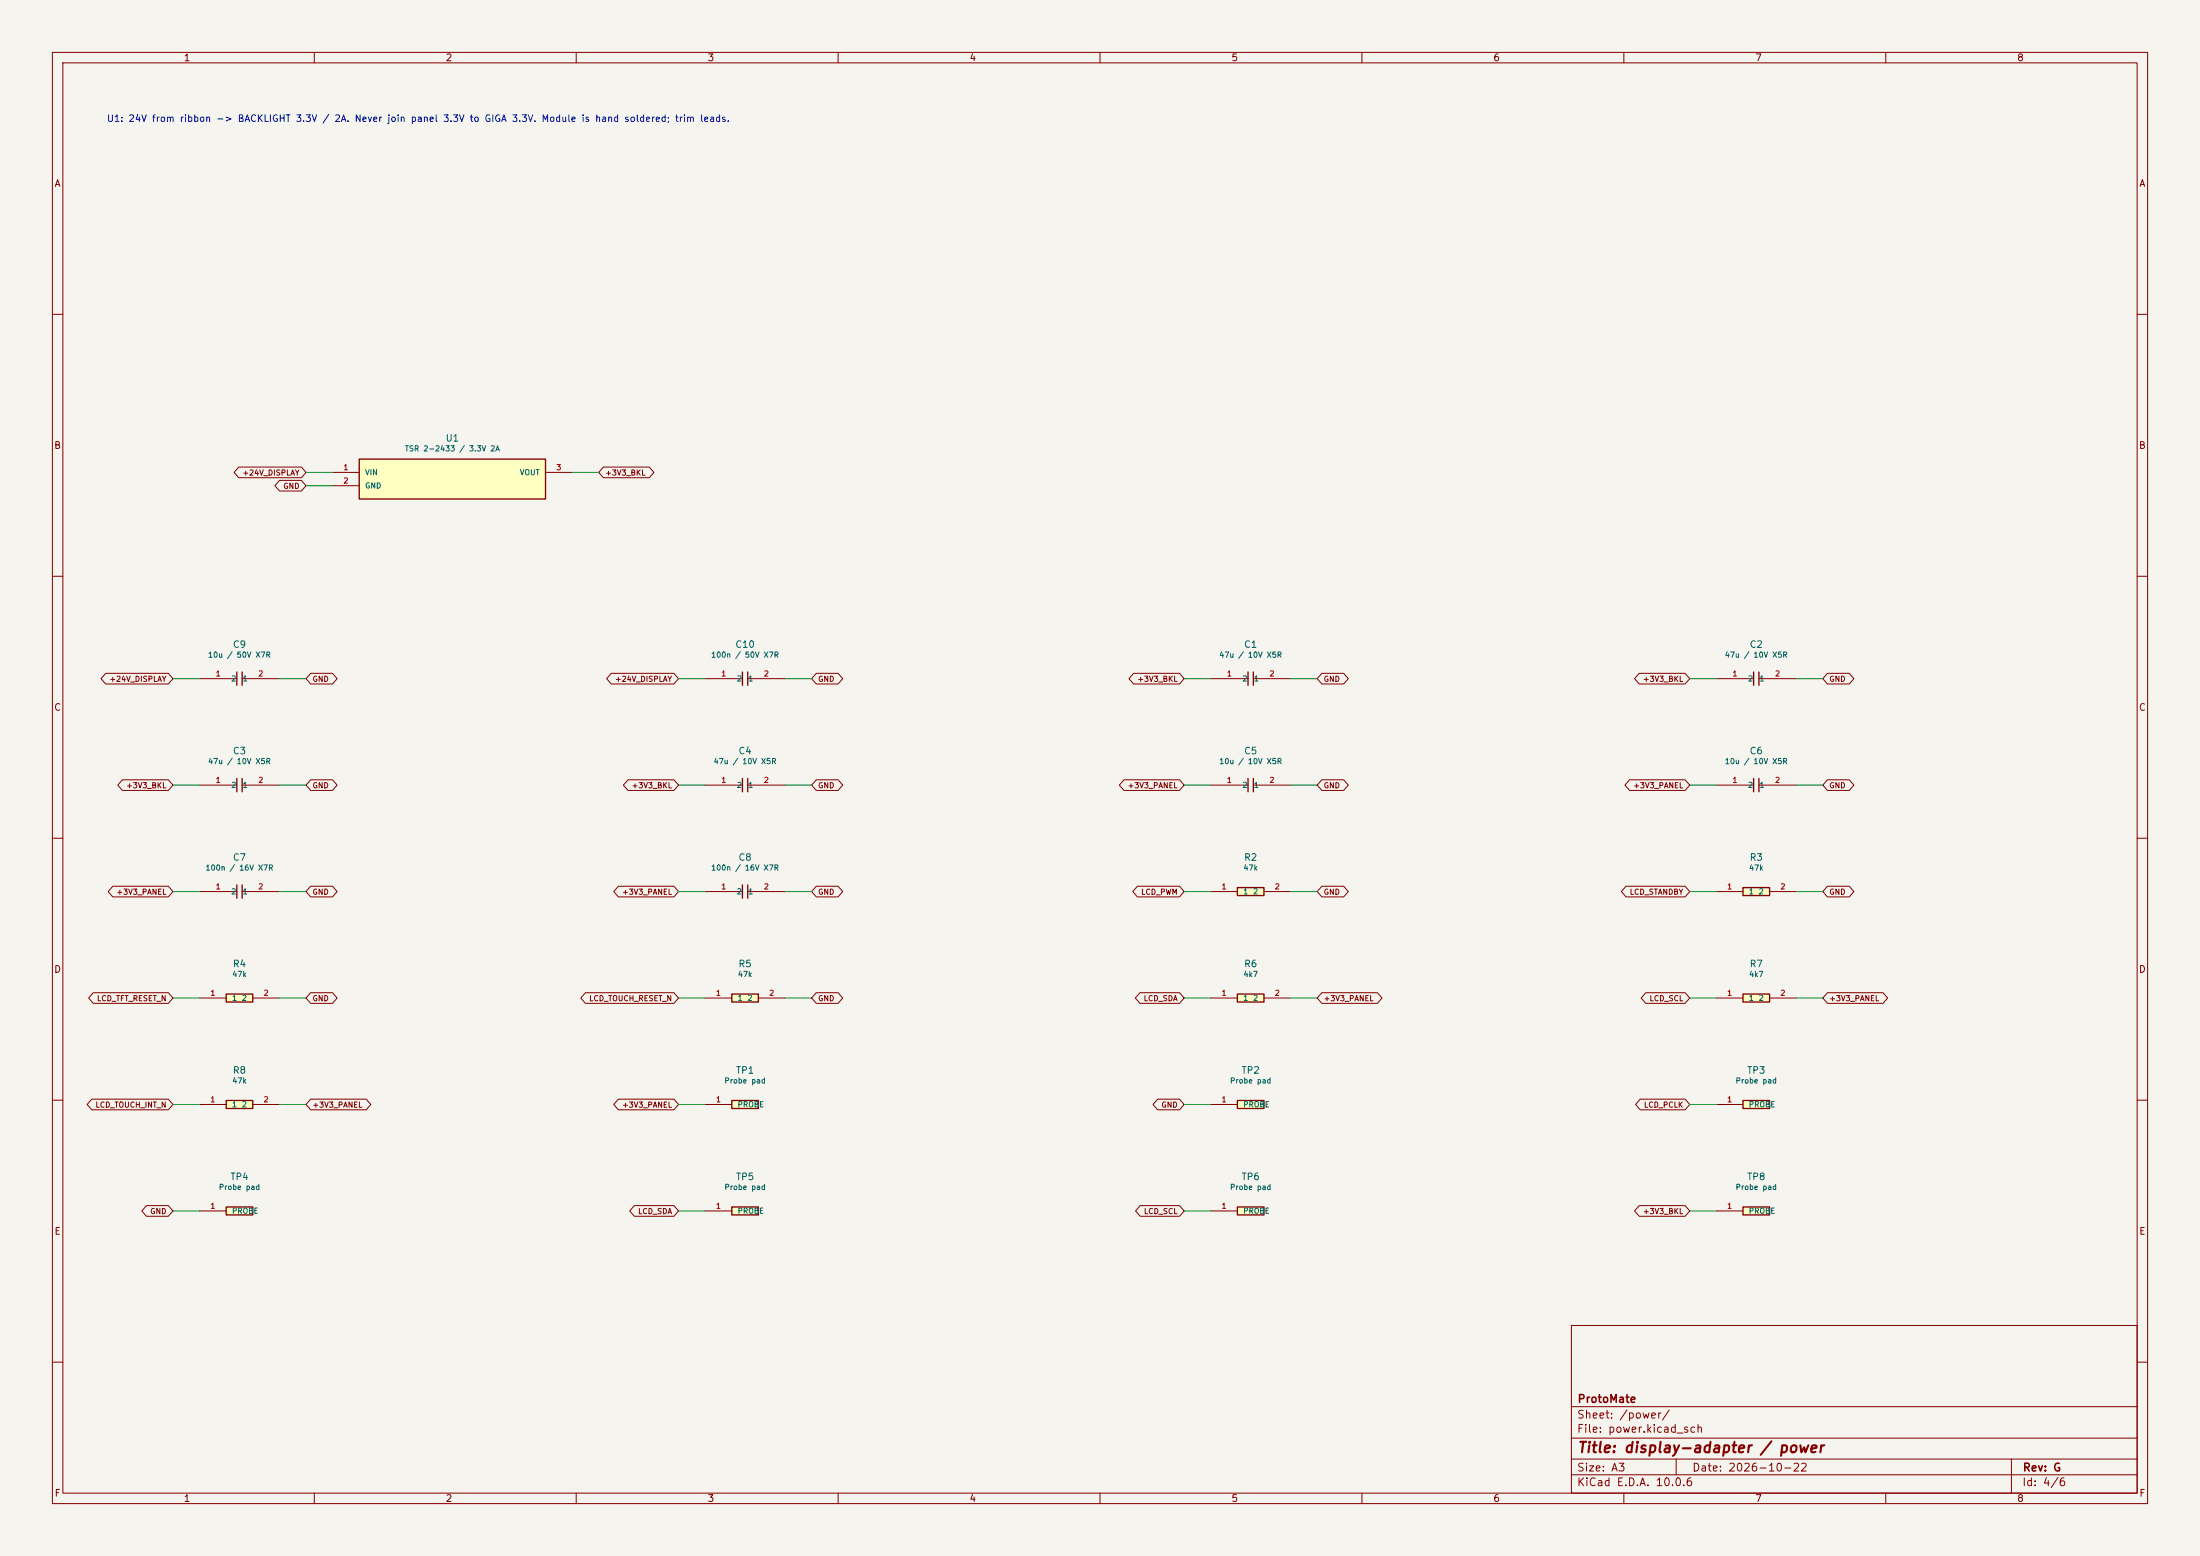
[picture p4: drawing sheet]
(kicad_sch (version 20250114) (generator eeschema) (paper "A3") (title_block (title "display-adapter / power") (date "2026-10-22") (rev "G") (company "ProtoMate")) (lib_symbols (symbol "DisplayAdapter:BUCK33" (pin_names (offset 1.016)) (in_bom yes) (on_board yes)(property "Reference" "U" (at 0 7.8100000000000005 0) (effects (font (size 1.27 1.27))))(property "Value" "TSR 2-2433 / 3.3V 2A" (at 0 5.8100000000000005 0) (effects (font (size 1.27 1.27))))(property "Footprint" "" (at 0 0 0) (effects (font (size 1.27 1.27)) (hide yes)))(symbol "BUCK33_0_1" (rectangle (start -17.78 3.81) (end 17.78 -3.81) (stroke (width .254) (type default)) (fill (type background)))) (symbol "BUCK33_1_1"(pin passive line (at -22.86 1.27 0) (length 5.08) (name "VIN" (effects (font (size 1.016 1.016)))) (number "1" (effects (font (size 1.016 1.016)))))(pin passive line (at -22.86 -1.27 0) (length 5.08) (name "GND" (effects (font (size 1.016 1.016)))) (number "2" (effects (font (size 1.016 1.016)))))(pin passive line (at 22.86 1.27 180) (length 5.08) (name "VOUT" (effects (font (size 1.016 1.016)))) (number "3" (effects (font (size 1.016 1.016)))))))(symbol "DisplayAdapter:C10U50" (pin_names (offset 1.016)) (in_bom yes) (on_board yes)(property "Reference" "C" (at 0 6.54 0) (effects (font (size 1.27 1.27))))(property "Value" "10u / 50V X7R" (at 0 4.54 0) (effects (font (size 1.27 1.27))))(property "Footprint" "" (at 0 0 0) (effects (font (size 1.27 1.27)) (hide yes)))(symbol "C10U50_0_1" (polyline (pts (xy -0.508 -1.27) (xy -0.508 1.27)) (stroke (width .254) (type default)) (fill (type none)))(polyline (pts (xy 0.508 -1.27) (xy 0.508 1.27)) (stroke (width .254) (type default)) (fill (type none)))) (symbol "C10U50_1_1"(pin passive line (at -7.62 0 0) (length 7.112) (name "1" (effects (font (size 1.016 1.016)))) (number "1" (effects (font (size 1.016 1.016)))))(pin passive line (at 7.62 0 180) (length 7.112) (name "2" (effects (font (size 1.016 1.016)))) (number "2" (effects (font (size 1.016 1.016)))))))(symbol "DisplayAdapter:C100N50" (pin_names (offset 1.016)) (in_bom yes) (on_board yes)(property "Reference" "C" (at 0 6.54 0) (effects (font (size 1.27 1.27))))(property "Value" "100n / 50V X7R" (at 0 4.54 0) (effects (font (size 1.27 1.27))))(property "Footprint" "" (at 0 0 0) (effects (font (size 1.27 1.27)) (hide yes)))(symbol "C100N50_0_1" (polyline (pts (xy -0.508 -1.27) (xy -0.508 1.27)) (stroke (width .254) (type default)) (fill (type none)))(polyline (pts (xy 0.508 -1.27) (xy 0.508 1.27)) (stroke (width .254) (type default)) (fill (type none)))) (symbol "C100N50_1_1"(pin passive line (at -7.62 0 0) (length 7.112) (name "1" (effects (font (size 1.016 1.016)))) (number "1" (effects (font (size 1.016 1.016)))))(pin passive line (at 7.62 0 180) (length 7.112) (name "2" (effects (font (size 1.016 1.016)))) (number "2" (effects (font (size 1.016 1.016)))))))(symbol "DisplayAdapter:C47U" (pin_names (offset 1.016)) (in_bom yes) (on_board yes)(property "Reference" "C" (at 0 6.54 0) (effects (font (size 1.27 1.27))))(property "Value" "47u / 10V X5R" (at 0 4.54 0) (effects (font (size 1.27 1.27))))(property "Footprint" "" (at 0 0 0) (effects (font (size 1.27 1.27)) (hide yes)))(symbol "C47U_0_1" (polyline (pts (xy -0.508 -1.27) (xy -0.508 1.27)) (stroke (width .254) (type default)) (fill (type none)))(polyline (pts (xy 0.508 -1.27) (xy 0.508 1.27)) (stroke (width .254) (type default)) (fill (type none)))) (symbol "C47U_1_1"(pin passive line (at -7.62 0 0) (length 7.112) (name "1" (effects (font (size 1.016 1.016)))) (number "1" (effects (font (size 1.016 1.016)))))(pin passive line (at 7.62 0 180) (length 7.112) (name "2" (effects (font (size 1.016 1.016)))) (number "2" (effects (font (size 1.016 1.016)))))))(symbol "DisplayAdapter:C10U" (pin_names (offset 1.016)) (in_bom yes) (on_board yes)(property "Reference" "C" (at 0 6.54 0) (effects (font (size 1.27 1.27))))(property "Value" "10u / 10V X5R" (at 0 4.54 0) (effects (font (size 1.27 1.27))))(property "Footprint" "" (at 0 0 0) (effects (font (size 1.27 1.27)) (hide yes)))(symbol "C10U_0_1" (polyline (pts (xy -0.508 -1.27) (xy -0.508 1.27)) (stroke (width .254) (type default)) (fill (type none)))(polyline (pts (xy 0.508 -1.27) (xy 0.508 1.27)) (stroke (width .254) (type default)) (fill (type none)))) (symbol "C10U_1_1"(pin passive line (at -7.62 0 0) (length 7.112) (name "1" (effects (font (size 1.016 1.016)))) (number "1" (effects (font (size 1.016 1.016)))))(pin passive line (at 7.62 0 180) (length 7.112) (name "2" (effects (font (size 1.016 1.016)))) (number "2" (effects (font (size 1.016 1.016)))))))(symbol "DisplayAdapter:C100N" (pin_names (offset 1.016)) (in_bom yes) (on_board yes)(property "Reference" "C" (at 0 6.54 0) (effects (font (size 1.27 1.27))))(property "Value" "100n / 16V X7R" (at 0 4.54 0) (effects (font (size 1.27 1.27))))(property "Footprint" "" (at 0 0 0) (effects (font (size 1.27 1.27)) (hide yes)))(symbol "C100N_0_1" (polyline (pts (xy -0.508 -1.27) (xy -0.508 1.27)) (stroke (width .254) (type default)) (fill (type none)))(polyline (pts (xy 0.508 -1.27) (xy 0.508 1.27)) (stroke (width .254) (type default)) (fill (type none)))) (symbol "C100N_1_1"(pin passive line (at -7.62 0 0) (length 7.112) (name "1" (effects (font (size 1.016 1.016)))) (number "1" (effects (font (size 1.016 1.016)))))(pin passive line (at 7.62 0 180) (length 7.112) (name "2" (effects (font (size 1.016 1.016)))) (number "2" (effects (font (size 1.016 1.016)))))))(symbol "DisplayAdapter:R47K" (pin_names (offset 1.016)) (in_bom yes) (on_board yes)(property "Reference" "R" (at 0 6.54 0) (effects (font (size 1.27 1.27))))(property "Value" "47k" (at 0 4.54 0) (effects (font (size 1.27 1.27))))(property "Footprint" "" (at 0 0 0) (effects (font (size 1.27 1.27)) (hide yes)))(symbol "R47K_0_1" (rectangle (start -2.54 0.762) (end 2.54 -0.762) (stroke (width .254) (type default)) (fill (type background)))) (symbol "R47K_1_1"(pin passive line (at -7.62 0 0) (length 5.08) (name "1" (effects (font (size 1.016 1.016)))) (number "1" (effects (font (size 1.016 1.016)))))(pin passive line (at 7.62 0 180) (length 5.08) (name "2" (effects (font (size 1.016 1.016)))) (number "2" (effects (font (size 1.016 1.016)))))))(symbol "DisplayAdapter:R4K7" (pin_names (offset 1.016)) (in_bom yes) (on_board yes)(property "Reference" "R" (at 0 6.54 0) (effects (font (size 1.27 1.27))))(property "Value" "4k7" (at 0 4.54 0) (effects (font (size 1.27 1.27))))(property "Footprint" "" (at 0 0 0) (effects (font (size 1.27 1.27)) (hide yes)))(symbol "R4K7_0_1" (rectangle (start -2.54 0.762) (end 2.54 -0.762) (stroke (width .254) (type default)) (fill (type background)))) (symbol "R4K7_1_1"(pin passive line (at -7.62 0 0) (length 5.08) (name "1" (effects (font (size 1.016 1.016)))) (number "1" (effects (font (size 1.016 1.016)))))(pin passive line (at 7.62 0 180) (length 5.08) (name "2" (effects (font (size 1.016 1.016)))) (number "2" (effects (font (size 1.016 1.016)))))))(symbol "DisplayAdapter:TP" (pin_names (offset 1.016)) (in_bom yes) (on_board yes)(property "Reference" "T" (at 0 6.54 0) (effects (font (size 1.27 1.27))))(property "Value" "Probe pad" (at 0 4.54 0) (effects (font (size 1.27 1.27))))(property "Footprint" "" (at 0 0 0) (effects (font (size 1.27 1.27)) (hide yes)))(symbol "TP_0_1" (rectangle (start -2.54 0.762) (end 2.54 -0.762) (stroke (width .254) (type default)) (fill (type background)))) (symbol "TP_1_1"(pin passive line (at -7.62 0 0) (length 5.08) (name "PROBE" (effects (font (size 1.016 1.016)))) (number "1" (effects (font (size 1.016 1.016))))))))
(symbol (lib_id "DisplayAdapter:BUCK33") (at 86.36 91.44 0) (unit 1) (in_bom yes) (on_board yes) (dnp no)(property "Reference" "U1" (at 86.36 83.63 0) (effects (font (size 1.27 1.27))))(property "Value" "TSR 2-2433 / 3.3V 2A" (at 86.36 85.63 0) (effects (font (size 1.016 1.016))))(property "Footprint" "DisplayAdapter:Converter_DCDC_TRACO_TSR2-xxxx_THT" (at 86.36 91.44 0) (effects (font (size 1.27 1.27)) (hide yes)))(property "Manufacturer" "TRACO Power" (at 86.36 91.44 0) (effects (font (size 1.27 1.27)) (hide yes)))(property "MPN" "TSR 2-2433" (at 86.36 91.44 0) (effects (font (size 1.27 1.27)) (hide yes)))(property "Assembly" "HAND" (at 86.36 91.44 0) (effects (font (size 1.27 1.27)) (hide yes))))
(wire (pts (xy 63.5 90.17) (xy 58.42 90.17)) (stroke (width 0) (type default)))
(global_label "+24V_DISPLAY" (shape bidirectional) (at 58.42 90.17 0) (effects (font (size 1.016 1.016)) (justify right)) (property "Intersheetrefs" "${INTERSHEET_REFS}" (at 58.42 90.17 0) (effects (font (size 1 1)) (hide yes))))
(wire (pts (xy 63.5 92.71) (xy 58.42 92.71)) (stroke (width 0) (type default)))
(global_label "GND" (shape bidirectional) (at 58.42 92.71 0) (effects (font (size 1.016 1.016)) (justify right)) (property "Intersheetrefs" "${INTERSHEET_REFS}" (at 58.42 92.71 0) (effects (font (size 1 1)) (hide yes))))
(wire (pts (xy 109.22 90.17) (xy 114.3 90.17)) (stroke (width 0) (type default)))
(global_label "+3V3_BKL" (shape bidirectional) (at 114.3 90.17 180) (effects (font (size 1.016 1.016)) (justify left)) (property "Intersheetrefs" "${INTERSHEET_REFS}" (at 114.3 90.17 0) (effects (font (size 1 1)) (hide yes))))
(symbol (lib_id "DisplayAdapter:C10U50") (at 45.72 129.54 0) (unit 1) (in_bom yes) (on_board yes) (dnp no)(property "Reference" "C9" (at 45.72 122.99999999999999 0) (effects (font (size 1.27 1.27))))(property "Value" "10u / 50V X7R" (at 45.72 124.99999999999999 0) (effects (font (size 1.016 1.016))))(property "Footprint" "DisplayAdapter:C_1210_3225Metric" (at 45.72 129.54 0) (effects (font (size 1.27 1.27)) (hide yes)))(property "Manufacturer" "Murata" (at 45.72 129.54 0) (effects (font (size 1.27 1.27)) (hide yes)))(property "MPN" "GRM32ER71H106KA12L" (at 45.72 129.54 0) (effects (font (size 1.27 1.27)) (hide yes)))(property "Assembly" "SMT" (at 45.72 129.54 0) (effects (font (size 1.27 1.27)) (hide yes))))
(wire (pts (xy 38.1 129.54) (xy 33.02 129.54)) (stroke (width 0) (type default)))
(global_label "+24V_DISPLAY" (shape bidirectional) (at 33.02 129.54 0) (effects (font (size 1.016 1.016)) (justify right)) (property "Intersheetrefs" "${INTERSHEET_REFS}" (at 33.02 129.54 0) (effects (font (size 1 1)) (hide yes))))
(wire (pts (xy 53.339999999999996 129.54) (xy 58.419999999999995 129.54)) (stroke (width 0) (type default)))
(global_label "GND" (shape bidirectional) (at 58.419999999999995 129.54 180) (effects (font (size 1.016 1.016)) (justify left)) (property "Intersheetrefs" "${INTERSHEET_REFS}" (at 58.419999999999995 129.54 0) (effects (font (size 1 1)) (hide yes))))
(symbol (lib_id "DisplayAdapter:C100N50") (at 142.24 129.54 0) (unit 1) (in_bom yes) (on_board yes) (dnp no)(property "Reference" "C10" (at 142.24 122.99999999999999 0) (effects (font (size 1.27 1.27))))(property "Value" "100n / 50V X7R" (at 142.24 124.99999999999999 0) (effects (font (size 1.016 1.016))))(property "Footprint" "DisplayAdapter:C_0603_1608Metric" (at 142.24 129.54 0) (effects (font (size 1.27 1.27)) (hide yes)))(property "Manufacturer" "Murata" (at 142.24 129.54 0) (effects (font (size 1.27 1.27)) (hide yes)))(property "MPN" "GRM188R71H104KA93D" (at 142.24 129.54 0) (effects (font (size 1.27 1.27)) (hide yes)))(property "Assembly" "SMT" (at 142.24 129.54 0) (effects (font (size 1.27 1.27)) (hide yes))))
(wire (pts (xy 134.62 129.54) (xy 129.54 129.54)) (stroke (width 0) (type default)))
(global_label "+24V_DISPLAY" (shape bidirectional) (at 129.54 129.54 0) (effects (font (size 1.016 1.016)) (justify right)) (property "Intersheetrefs" "${INTERSHEET_REFS}" (at 129.54 129.54 0) (effects (font (size 1 1)) (hide yes))))
(wire (pts (xy 149.86 129.54) (xy 154.94000000000003 129.54)) (stroke (width 0) (type default)))
(global_label "GND" (shape bidirectional) (at 154.94000000000003 129.54 180) (effects (font (size 1.016 1.016)) (justify left)) (property "Intersheetrefs" "${INTERSHEET_REFS}" (at 154.94000000000003 129.54 0) (effects (font (size 1 1)) (hide yes))))
(symbol (lib_id "DisplayAdapter:C47U") (at 238.76 129.54 0) (unit 1) (in_bom yes) (on_board yes) (dnp no)(property "Reference" "C1" (at 238.76 122.99999999999999 0) (effects (font (size 1.27 1.27))))(property "Value" "47u / 10V X5R" (at 238.76 124.99999999999999 0) (effects (font (size 1.016 1.016))))(property "Footprint" "DisplayAdapter:C_1210_3225Metric" (at 238.76 129.54 0) (effects (font (size 1.27 1.27)) (hide yes)))(property "Manufacturer" "Murata" (at 238.76 129.54 0) (effects (font (size 1.27 1.27)) (hide yes)))(property "MPN" "GRM32ER61A476KE20L" (at 238.76 129.54 0) (effects (font (size 1.27 1.27)) (hide yes)))(property "Assembly" "SMT" (at 238.76 129.54 0) (effects (font (size 1.27 1.27)) (hide yes))))
(wire (pts (xy 231.14 129.54) (xy 226.05999999999997 129.54)) (stroke (width 0) (type default)))
(global_label "+3V3_BKL" (shape bidirectional) (at 226.05999999999997 129.54 0) (effects (font (size 1.016 1.016)) (justify right)) (property "Intersheetrefs" "${INTERSHEET_REFS}" (at 226.05999999999997 129.54 0) (effects (font (size 1 1)) (hide yes))))
(wire (pts (xy 246.38 129.54) (xy 251.46 129.54)) (stroke (width 0) (type default)))
(global_label "GND" (shape bidirectional) (at 251.46 129.54 180) (effects (font (size 1.016 1.016)) (justify left)) (property "Intersheetrefs" "${INTERSHEET_REFS}" (at 251.46 129.54 0) (effects (font (size 1 1)) (hide yes))))
(symbol (lib_id "DisplayAdapter:C47U") (at 335.28 129.54 0) (unit 1) (in_bom yes) (on_board yes) (dnp no)(property "Reference" "C2" (at 335.28 122.99999999999999 0) (effects (font (size 1.27 1.27))))(property "Value" "47u / 10V X5R" (at 335.28 124.99999999999999 0) (effects (font (size 1.016 1.016))))(property "Footprint" "DisplayAdapter:C_1210_3225Metric" (at 335.28 129.54 0) (effects (font (size 1.27 1.27)) (hide yes)))(property "Manufacturer" "Murata" (at 335.28 129.54 0) (effects (font (size 1.27 1.27)) (hide yes)))(property "MPN" "GRM32ER61A476KE20L" (at 335.28 129.54 0) (effects (font (size 1.27 1.27)) (hide yes)))(property "Assembly" "SMT" (at 335.28 129.54 0) (effects (font (size 1.27 1.27)) (hide yes))))
(wire (pts (xy 327.65999999999997 129.54) (xy 322.58 129.54)) (stroke (width 0) (type default)))
(global_label "+3V3_BKL" (shape bidirectional) (at 322.58 129.54 0) (effects (font (size 1.016 1.016)) (justify right)) (property "Intersheetrefs" "${INTERSHEET_REFS}" (at 322.58 129.54 0) (effects (font (size 1 1)) (hide yes))))
(wire (pts (xy 342.9 129.54) (xy 347.97999999999996 129.54)) (stroke (width 0) (type default)))
(global_label "GND" (shape bidirectional) (at 347.97999999999996 129.54 180) (effects (font (size 1.016 1.016)) (justify left)) (property "Intersheetrefs" "${INTERSHEET_REFS}" (at 347.97999999999996 129.54 0) (effects (font (size 1 1)) (hide yes))))
(symbol (lib_id "DisplayAdapter:C47U") (at 45.72 149.85999999999999 0) (unit 1) (in_bom yes) (on_board yes) (dnp no)(property "Reference" "C3" (at 45.72 143.32 0) (effects (font (size 1.27 1.27))))(property "Value" "47u / 10V X5R" (at 45.72 145.32 0) (effects (font (size 1.016 1.016))))(property "Footprint" "DisplayAdapter:C_1210_3225Metric" (at 45.72 149.85999999999999 0) (effects (font (size 1.27 1.27)) (hide yes)))(property "Manufacturer" "Murata" (at 45.72 149.85999999999999 0) (effects (font (size 1.27 1.27)) (hide yes)))(property "MPN" "GRM32ER61A476KE20L" (at 45.72 149.85999999999999 0) (effects (font (size 1.27 1.27)) (hide yes)))(property "Assembly" "SMT" (at 45.72 149.85999999999999 0) (effects (font (size 1.27 1.27)) (hide yes))))
(wire (pts (xy 38.1 149.85999999999999) (xy 33.02 149.85999999999999)) (stroke (width 0) (type default)))
(global_label "+3V3_BKL" (shape bidirectional) (at 33.02 149.85999999999999 0) (effects (font (size 1.016 1.016)) (justify right)) (property "Intersheetrefs" "${INTERSHEET_REFS}" (at 33.02 149.85999999999999 0) (effects (font (size 1 1)) (hide yes))))
(wire (pts (xy 53.339999999999996 149.85999999999999) (xy 58.419999999999995 149.85999999999999)) (stroke (width 0) (type default)))
(global_label "GND" (shape bidirectional) (at 58.419999999999995 149.85999999999999 180) (effects (font (size 1.016 1.016)) (justify left)) (property "Intersheetrefs" "${INTERSHEET_REFS}" (at 58.419999999999995 149.85999999999999 0) (effects (font (size 1 1)) (hide yes))))
(symbol (lib_id "DisplayAdapter:C47U") (at 142.24 149.85999999999999 0) (unit 1) (in_bom yes) (on_board yes) (dnp no)(property "Reference" "C4" (at 142.24 143.32 0) (effects (font (size 1.27 1.27))))(property "Value" "47u / 10V X5R" (at 142.24 145.32 0) (effects (font (size 1.016 1.016))))(property "Footprint" "DisplayAdapter:C_1210_3225Metric" (at 142.24 149.85999999999999 0) (effects (font (size 1.27 1.27)) (hide yes)))(property "Manufacturer" "Murata" (at 142.24 149.85999999999999 0) (effects (font (size 1.27 1.27)) (hide yes)))(property "MPN" "GRM32ER61A476KE20L" (at 142.24 149.85999999999999 0) (effects (font (size 1.27 1.27)) (hide yes)))(property "Assembly" "SMT" (at 142.24 149.85999999999999 0) (effects (font (size 1.27 1.27)) (hide yes))))
(wire (pts (xy 134.62 149.85999999999999) (xy 129.54 149.85999999999999)) (stroke (width 0) (type default)))
(global_label "+3V3_BKL" (shape bidirectional) (at 129.54 149.85999999999999 0) (effects (font (size 1.016 1.016)) (justify right)) (property "Intersheetrefs" "${INTERSHEET_REFS}" (at 129.54 149.85999999999999 0) (effects (font (size 1 1)) (hide yes))))
(wire (pts (xy 149.86 149.85999999999999) (xy 154.94000000000003 149.85999999999999)) (stroke (width 0) (type default)))
(global_label "GND" (shape bidirectional) (at 154.94000000000003 149.85999999999999 180) (effects (font (size 1.016 1.016)) (justify left)) (property "Intersheetrefs" "${INTERSHEET_REFS}" (at 154.94000000000003 149.85999999999999 0) (effects (font (size 1 1)) (hide yes))))
(symbol (lib_id "DisplayAdapter:C10U") (at 238.76 149.85999999999999 0) (unit 1) (in_bom yes) (on_board yes) (dnp no)(property "Reference" "C5" (at 238.76 143.32 0) (effects (font (size 1.27 1.27))))(property "Value" "10u / 10V X5R" (at 238.76 145.32 0) (effects (font (size 1.016 1.016))))(property "Footprint" "DisplayAdapter:C_0805_2012Metric" (at 238.76 149.85999999999999 0) (effects (font (size 1.27 1.27)) (hide yes)))(property "Manufacturer" "Murata" (at 238.76 149.85999999999999 0) (effects (font (size 1.27 1.27)) (hide yes)))(property "MPN" "GRM21BR61A106KE19L" (at 238.76 149.85999999999999 0) (effects (font (size 1.27 1.27)) (hide yes)))(property "Assembly" "SMT" (at 238.76 149.85999999999999 0) (effects (font (size 1.27 1.27)) (hide yes))))
(wire (pts (xy 231.14 149.85999999999999) (xy 226.05999999999997 149.85999999999999)) (stroke (width 0) (type default)))
(global_label "+3V3_PANEL" (shape bidirectional) (at 226.05999999999997 149.85999999999999 0) (effects (font (size 1.016 1.016)) (justify right)) (property "Intersheetrefs" "${INTERSHEET_REFS}" (at 226.05999999999997 149.85999999999999 0) (effects (font (size 1 1)) (hide yes))))
(wire (pts (xy 246.38 149.85999999999999) (xy 251.46 149.85999999999999)) (stroke (width 0) (type default)))
(global_label "GND" (shape bidirectional) (at 251.46 149.85999999999999 180) (effects (font (size 1.016 1.016)) (justify left)) (property "Intersheetrefs" "${INTERSHEET_REFS}" (at 251.46 149.85999999999999 0) (effects (font (size 1 1)) (hide yes))))
(symbol (lib_id "DisplayAdapter:C10U") (at 335.28 149.85999999999999 0) (unit 1) (in_bom yes) (on_board yes) (dnp no)(property "Reference" "C6" (at 335.28 143.32 0) (effects (font (size 1.27 1.27))))(property "Value" "10u / 10V X5R" (at 335.28 145.32 0) (effects (font (size 1.016 1.016))))(property "Footprint" "DisplayAdapter:C_0805_2012Metric" (at 335.28 149.85999999999999 0) (effects (font (size 1.27 1.27)) (hide yes)))(property "Manufacturer" "Murata" (at 335.28 149.85999999999999 0) (effects (font (size 1.27 1.27)) (hide yes)))(property "MPN" "GRM21BR61A106KE19L" (at 335.28 149.85999999999999 0) (effects (font (size 1.27 1.27)) (hide yes)))(property "Assembly" "SMT" (at 335.28 149.85999999999999 0) (effects (font (size 1.27 1.27)) (hide yes))))
(wire (pts (xy 327.65999999999997 149.85999999999999) (xy 322.58 149.85999999999999)) (stroke (width 0) (type default)))
(global_label "+3V3_PANEL" (shape bidirectional) (at 322.58 149.85999999999999 0) (effects (font (size 1.016 1.016)) (justify right)) (property "Intersheetrefs" "${INTERSHEET_REFS}" (at 322.58 149.85999999999999 0) (effects (font (size 1 1)) (hide yes))))
(wire (pts (xy 342.9 149.85999999999999) (xy 347.97999999999996 149.85999999999999)) (stroke (width 0) (type default)))
(global_label "GND" (shape bidirectional) (at 347.97999999999996 149.85999999999999 180) (effects (font (size 1.016 1.016)) (justify left)) (property "Intersheetrefs" "${INTERSHEET_REFS}" (at 347.97999999999996 149.85999999999999 0) (effects (font (size 1 1)) (hide yes))))
(symbol (lib_id "DisplayAdapter:C100N") (at 45.72 170.18 0) (unit 1) (in_bom yes) (on_board yes) (dnp no)(property "Reference" "C7" (at 45.72 163.64000000000001 0) (effects (font (size 1.27 1.27))))(property "Value" "100n / 16V X7R" (at 45.72 165.64000000000001 0) (effects (font (size 1.016 1.016))))(property "Footprint" "DisplayAdapter:C_0603_1608Metric" (at 45.72 170.18 0) (effects (font (size 1.27 1.27)) (hide yes)))(property "Manufacturer" "Murata" (at 45.72 170.18 0) (effects (font (size 1.27 1.27)) (hide yes)))(property "MPN" "GRM188R71C104KA01D" (at 45.72 170.18 0) (effects (font (size 1.27 1.27)) (hide yes)))(property "Assembly" "SMT" (at 45.72 170.18 0) (effects (font (size 1.27 1.27)) (hide yes))))
(wire (pts (xy 38.1 170.18) (xy 33.02 170.18)) (stroke (width 0) (type default)))
(global_label "+3V3_PANEL" (shape bidirectional) (at 33.02 170.18 0) (effects (font (size 1.016 1.016)) (justify right)) (property "Intersheetrefs" "${INTERSHEET_REFS}" (at 33.02 170.18 0) (effects (font (size 1 1)) (hide yes))))
(wire (pts (xy 53.339999999999996 170.18) (xy 58.419999999999995 170.18)) (stroke (width 0) (type default)))
(global_label "GND" (shape bidirectional) (at 58.419999999999995 170.18 180) (effects (font (size 1.016 1.016)) (justify left)) (property "Intersheetrefs" "${INTERSHEET_REFS}" (at 58.419999999999995 170.18 0) (effects (font (size 1 1)) (hide yes))))
(symbol (lib_id "DisplayAdapter:C100N") (at 142.24 170.18 0) (unit 1) (in_bom yes) (on_board yes) (dnp no)(property "Reference" "C8" (at 142.24 163.64000000000001 0) (effects (font (size 1.27 1.27))))(property "Value" "100n / 16V X7R" (at 142.24 165.64000000000001 0) (effects (font (size 1.016 1.016))))(property "Footprint" "DisplayAdapter:C_0603_1608Metric" (at 142.24 170.18 0) (effects (font (size 1.27 1.27)) (hide yes)))(property "Manufacturer" "Murata" (at 142.24 170.18 0) (effects (font (size 1.27 1.27)) (hide yes)))(property "MPN" "GRM188R71C104KA01D" (at 142.24 170.18 0) (effects (font (size 1.27 1.27)) (hide yes)))(property "Assembly" "SMT" (at 142.24 170.18 0) (effects (font (size 1.27 1.27)) (hide yes))))
(wire (pts (xy 134.62 170.18) (xy 129.54 170.18)) (stroke (width 0) (type default)))
(global_label "+3V3_PANEL" (shape bidirectional) (at 129.54 170.18 0) (effects (font (size 1.016 1.016)) (justify right)) (property "Intersheetrefs" "${INTERSHEET_REFS}" (at 129.54 170.18 0) (effects (font (size 1 1)) (hide yes))))
(wire (pts (xy 149.86 170.18) (xy 154.94000000000003 170.18)) (stroke (width 0) (type default)))
(global_label "GND" (shape bidirectional) (at 154.94000000000003 170.18 180) (effects (font (size 1.016 1.016)) (justify left)) (property "Intersheetrefs" "${INTERSHEET_REFS}" (at 154.94000000000003 170.18 0) (effects (font (size 1 1)) (hide yes))))
(symbol (lib_id "DisplayAdapter:R47K") (at 238.76 170.18 0) (unit 1) (in_bom yes) (on_board yes) (dnp no)(property "Reference" "R2" (at 238.76 163.64000000000001 0) (effects (font (size 1.27 1.27))))(property "Value" "47k" (at 238.76 165.64000000000001 0) (effects (font (size 1.016 1.016))))(property "Footprint" "DisplayAdapter:R_0402_1005Metric" (at 238.76 170.18 0) (effects (font (size 1.27 1.27)) (hide yes)))(property "Manufacturer" "Yageo" (at 238.76 170.18 0) (effects (font (size 1.27 1.27)) (hide yes)))(property "MPN" "RC0402FR-0747KL" (at 238.76 170.18 0) (effects (font (size 1.27 1.27)) (hide yes)))(property "Assembly" "SMT" (at 238.76 170.18 0) (effects (font (size 1.27 1.27)) (hide yes))))
(wire (pts (xy 231.14 170.18) (xy 226.05999999999997 170.18)) (stroke (width 0) (type default)))
(global_label "LCD_PWM" (shape bidirectional) (at 226.05999999999997 170.18 0) (effects (font (size 1.016 1.016)) (justify right)) (property "Intersheetrefs" "${INTERSHEET_REFS}" (at 226.05999999999997 170.18 0) (effects (font (size 1 1)) (hide yes))))
(wire (pts (xy 246.38 170.18) (xy 251.46 170.18)) (stroke (width 0) (type default)))
(global_label "GND" (shape bidirectional) (at 251.46 170.18 180) (effects (font (size 1.016 1.016)) (justify left)) (property "Intersheetrefs" "${INTERSHEET_REFS}" (at 251.46 170.18 0) (effects (font (size 1 1)) (hide yes))))
(symbol (lib_id "DisplayAdapter:R47K") (at 335.28 170.18 0) (unit 1) (in_bom yes) (on_board yes) (dnp no)(property "Reference" "R3" (at 335.28 163.64000000000001 0) (effects (font (size 1.27 1.27))))(property "Value" "47k" (at 335.28 165.64000000000001 0) (effects (font (size 1.016 1.016))))(property "Footprint" "DisplayAdapter:R_0402_1005Metric" (at 335.28 170.18 0) (effects (font (size 1.27 1.27)) (hide yes)))(property "Manufacturer" "Yageo" (at 335.28 170.18 0) (effects (font (size 1.27 1.27)) (hide yes)))(property "MPN" "RC0402FR-0747KL" (at 335.28 170.18 0) (effects (font (size 1.27 1.27)) (hide yes)))(property "Assembly" "SMT" (at 335.28 170.18 0) (effects (font (size 1.27 1.27)) (hide yes))))
(wire (pts (xy 327.65999999999997 170.18) (xy 322.58 170.18)) (stroke (width 0) (type default)))
(global_label "LCD_STANDBY" (shape bidirectional) (at 322.58 170.18 0) (effects (font (size 1.016 1.016)) (justify right)) (property "Intersheetrefs" "${INTERSHEET_REFS}" (at 322.58 170.18 0) (effects (font (size 1 1)) (hide yes))))
(wire (pts (xy 342.9 170.18) (xy 347.97999999999996 170.18)) (stroke (width 0) (type default)))
(global_label "GND" (shape bidirectional) (at 347.97999999999996 170.18 180) (effects (font (size 1.016 1.016)) (justify left)) (property "Intersheetrefs" "${INTERSHEET_REFS}" (at 347.97999999999996 170.18 0) (effects (font (size 1 1)) (hide yes))))
(symbol (lib_id "DisplayAdapter:R47K") (at 45.72 190.5 0) (unit 1) (in_bom yes) (on_board yes) (dnp no)(property "Reference" "R4" (at 45.72 183.96 0) (effects (font (size 1.27 1.27))))(property "Value" "47k" (at 45.72 185.96 0) (effects (font (size 1.016 1.016))))(property "Footprint" "DisplayAdapter:R_0402_1005Metric" (at 45.72 190.5 0) (effects (font (size 1.27 1.27)) (hide yes)))(property "Manufacturer" "Yageo" (at 45.72 190.5 0) (effects (font (size 1.27 1.27)) (hide yes)))(property "MPN" "RC0402FR-0747KL" (at 45.72 190.5 0) (effects (font (size 1.27 1.27)) (hide yes)))(property "Assembly" "SMT" (at 45.72 190.5 0) (effects (font (size 1.27 1.27)) (hide yes))))
(wire (pts (xy 38.1 190.5) (xy 33.02 190.5)) (stroke (width 0) (type default)))
(global_label "LCD_TFT_RESET_N" (shape bidirectional) (at 33.02 190.5 0) (effects (font (size 1.016 1.016)) (justify right)) (property "Intersheetrefs" "${INTERSHEET_REFS}" (at 33.02 190.5 0) (effects (font (size 1 1)) (hide yes))))
(wire (pts (xy 53.339999999999996 190.5) (xy 58.419999999999995 190.5)) (stroke (width 0) (type default)))
(global_label "GND" (shape bidirectional) (at 58.419999999999995 190.5 180) (effects (font (size 1.016 1.016)) (justify left)) (property "Intersheetrefs" "${INTERSHEET_REFS}" (at 58.419999999999995 190.5 0) (effects (font (size 1 1)) (hide yes))))
(symbol (lib_id "DisplayAdapter:R47K") (at 142.24 190.5 0) (unit 1) (in_bom yes) (on_board yes) (dnp no)(property "Reference" "R5" (at 142.24 183.96 0) (effects (font (size 1.27 1.27))))(property "Value" "47k" (at 142.24 185.96 0) (effects (font (size 1.016 1.016))))(property "Footprint" "DisplayAdapter:R_0402_1005Metric" (at 142.24 190.5 0) (effects (font (size 1.27 1.27)) (hide yes)))(property "Manufacturer" "Yageo" (at 142.24 190.5 0) (effects (font (size 1.27 1.27)) (hide yes)))(property "MPN" "RC0402FR-0747KL" (at 142.24 190.5 0) (effects (font (size 1.27 1.27)) (hide yes)))(property "Assembly" "SMT" (at 142.24 190.5 0) (effects (font (size 1.27 1.27)) (hide yes))))
(wire (pts (xy 134.62 190.5) (xy 129.54 190.5)) (stroke (width 0) (type default)))
(global_label "LCD_TOUCH_RESET_N" (shape bidirectional) (at 129.54 190.5 0) (effects (font (size 1.016 1.016)) (justify right)) (property "Intersheetrefs" "${INTERSHEET_REFS}" (at 129.54 190.5 0) (effects (font (size 1 1)) (hide yes))))
(wire (pts (xy 149.86 190.5) (xy 154.94000000000003 190.5)) (stroke (width 0) (type default)))
(global_label "GND" (shape bidirectional) (at 154.94000000000003 190.5 180) (effects (font (size 1.016 1.016)) (justify left)) (property "Intersheetrefs" "${INTERSHEET_REFS}" (at 154.94000000000003 190.5 0) (effects (font (size 1 1)) (hide yes))))
(symbol (lib_id "DisplayAdapter:R4K7") (at 238.76 190.5 0) (unit 1) (in_bom yes) (on_board yes) (dnp no)(property "Reference" "R6" (at 238.76 183.96 0) (effects (font (size 1.27 1.27))))(property "Value" "4k7" (at 238.76 185.96 0) (effects (font (size 1.016 1.016))))(property "Footprint" "DisplayAdapter:R_0402_1005Metric" (at 238.76 190.5 0) (effects (font (size 1.27 1.27)) (hide yes)))(property "Manufacturer" "Yageo" (at 238.76 190.5 0) (effects (font (size 1.27 1.27)) (hide yes)))(property "MPN" "RC0402FR-074K7L" (at 238.76 190.5 0) (effects (font (size 1.27 1.27)) (hide yes)))(property "Assembly" "SMT" (at 238.76 190.5 0) (effects (font (size 1.27 1.27)) (hide yes))))
(wire (pts (xy 231.14 190.5) (xy 226.05999999999997 190.5)) (stroke (width 0) (type default)))
(global_label "LCD_SDA" (shape bidirectional) (at 226.05999999999997 190.5 0) (effects (font (size 1.016 1.016)) (justify right)) (property "Intersheetrefs" "${INTERSHEET_REFS}" (at 226.05999999999997 190.5 0) (effects (font (size 1 1)) (hide yes))))
(wire (pts (xy 246.38 190.5) (xy 251.46 190.5)) (stroke (width 0) (type default)))
(global_label "+3V3_PANEL" (shape bidirectional) (at 251.46 190.5 180) (effects (font (size 1.016 1.016)) (justify left)) (property "Intersheetrefs" "${INTERSHEET_REFS}" (at 251.46 190.5 0) (effects (font (size 1 1)) (hide yes))))
(symbol (lib_id "DisplayAdapter:R4K7") (at 335.28 190.5 0) (unit 1) (in_bom yes) (on_board yes) (dnp no)(property "Reference" "R7" (at 335.28 183.96 0) (effects (font (size 1.27 1.27))))(property "Value" "4k7" (at 335.28 185.96 0) (effects (font (size 1.016 1.016))))(property "Footprint" "DisplayAdapter:R_0402_1005Metric" (at 335.28 190.5 0) (effects (font (size 1.27 1.27)) (hide yes)))(property "Manufacturer" "Yageo" (at 335.28 190.5 0) (effects (font (size 1.27 1.27)) (hide yes)))(property "MPN" "RC0402FR-074K7L" (at 335.28 190.5 0) (effects (font (size 1.27 1.27)) (hide yes)))(property "Assembly" "SMT" (at 335.28 190.5 0) (effects (font (size 1.27 1.27)) (hide yes))))
(wire (pts (xy 327.65999999999997 190.5) (xy 322.58 190.5)) (stroke (width 0) (type default)))
(global_label "LCD_SCL" (shape bidirectional) (at 322.58 190.5 0) (effects (font (size 1.016 1.016)) (justify right)) (property "Intersheetrefs" "${INTERSHEET_REFS}" (at 322.58 190.5 0) (effects (font (size 1 1)) (hide yes))))
(wire (pts (xy 342.9 190.5) (xy 347.97999999999996 190.5)) (stroke (width 0) (type default)))
(global_label "+3V3_PANEL" (shape bidirectional) (at 347.97999999999996 190.5 180) (effects (font (size 1.016 1.016)) (justify left)) (property "Intersheetrefs" "${INTERSHEET_REFS}" (at 347.97999999999996 190.5 0) (effects (font (size 1 1)) (hide yes))))
(symbol (lib_id "DisplayAdapter:R47K") (at 45.72 210.82 0) (unit 1) (in_bom yes) (on_board yes) (dnp no)(property "Reference" "R8" (at 45.72 204.28 0) (effects (font (size 1.27 1.27))))(property "Value" "47k" (at 45.72 206.28 0) (effects (font (size 1.016 1.016))))(property "Footprint" "DisplayAdapter:R_0402_1005Metric" (at 45.72 210.82 0) (effects (font (size 1.27 1.27)) (hide yes)))(property "Manufacturer" "Yageo" (at 45.72 210.82 0) (effects (font (size 1.27 1.27)) (hide yes)))(property "MPN" "RC0402FR-0747KL" (at 45.72 210.82 0) (effects (font (size 1.27 1.27)) (hide yes)))(property "Assembly" "SMT" (at 45.72 210.82 0) (effects (font (size 1.27 1.27)) (hide yes))))
(wire (pts (xy 38.1 210.82) (xy 33.02 210.82)) (stroke (width 0) (type default)))
(global_label "LCD_TOUCH_INT_N" (shape bidirectional) (at 33.02 210.82 0) (effects (font (size 1.016 1.016)) (justify right)) (property "Intersheetrefs" "${INTERSHEET_REFS}" (at 33.02 210.82 0) (effects (font (size 1 1)) (hide yes))))
(wire (pts (xy 53.339999999999996 210.82) (xy 58.419999999999995 210.82)) (stroke (width 0) (type default)))
(global_label "+3V3_PANEL" (shape bidirectional) (at 58.419999999999995 210.82 180) (effects (font (size 1.016 1.016)) (justify left)) (property "Intersheetrefs" "${INTERSHEET_REFS}" (at 58.419999999999995 210.82 0) (effects (font (size 1 1)) (hide yes))))
(symbol (lib_id "DisplayAdapter:TP") (at 142.24 210.82 0) (unit 1) (in_bom no) (on_board yes) (dnp no)(property "Reference" "TP1" (at 142.24 204.28 0) (effects (font (size 1.27 1.27))))(property "Value" "Probe pad" (at 142.24 206.28 0) (effects (font (size 1.016 1.016))))(property "Footprint" "DisplayAdapter:TestPoint_1.0mm" (at 142.24 210.82 0) (effects (font (size 1.27 1.27)) (hide yes)))(property "Manufacturer" "PCB" (at 142.24 210.82 0) (effects (font (size 1.27 1.27)) (hide yes)))(property "MPN" "PCB copper feature" (at 142.24 210.82 0) (effects (font (size 1.27 1.27)) (hide yes)))(property "Assembly" "PCB" (at 142.24 210.82 0) (effects (font (size 1.27 1.27)) (hide yes))))
(wire (pts (xy 134.62 210.82) (xy 129.54 210.82)) (stroke (width 0) (type default)))
(global_label "+3V3_PANEL" (shape bidirectional) (at 129.54 210.82 0) (effects (font (size 1.016 1.016)) (justify right)) (property "Intersheetrefs" "${INTERSHEET_REFS}" (at 129.54 210.82 0) (effects (font (size 1 1)) (hide yes))))
(symbol (lib_id "DisplayAdapter:TP") (at 238.76 210.82 0) (unit 1) (in_bom no) (on_board yes) (dnp no)(property "Reference" "TP2" (at 238.76 204.28 0) (effects (font (size 1.27 1.27))))(property "Value" "Probe pad" (at 238.76 206.28 0) (effects (font (size 1.016 1.016))))(property "Footprint" "DisplayAdapter:TestPoint_1.0mm" (at 238.76 210.82 0) (effects (font (size 1.27 1.27)) (hide yes)))(property "Manufacturer" "PCB" (at 238.76 210.82 0) (effects (font (size 1.27 1.27)) (hide yes)))(property "MPN" "PCB copper feature" (at 238.76 210.82 0) (effects (font (size 1.27 1.27)) (hide yes)))(property "Assembly" "PCB" (at 238.76 210.82 0) (effects (font (size 1.27 1.27)) (hide yes))))
(wire (pts (xy 231.14 210.82) (xy 226.05999999999997 210.82)) (stroke (width 0) (type default)))
(global_label "GND" (shape bidirectional) (at 226.05999999999997 210.82 0) (effects (font (size 1.016 1.016)) (justify right)) (property "Intersheetrefs" "${INTERSHEET_REFS}" (at 226.05999999999997 210.82 0) (effects (font (size 1 1)) (hide yes))))
(symbol (lib_id "DisplayAdapter:TP") (at 335.28 210.82 0) (unit 1) (in_bom no) (on_board yes) (dnp no)(property "Reference" "TP3" (at 335.28 204.28 0) (effects (font (size 1.27 1.27))))(property "Value" "Probe pad" (at 335.28 206.28 0) (effects (font (size 1.016 1.016))))(property "Footprint" "DisplayAdapter:TestPoint_1.0mm" (at 335.28 210.82 0) (effects (font (size 1.27 1.27)) (hide yes)))(property "Manufacturer" "PCB" (at 335.28 210.82 0) (effects (font (size 1.27 1.27)) (hide yes)))(property "MPN" "PCB copper feature" (at 335.28 210.82 0) (effects (font (size 1.27 1.27)) (hide yes)))(property "Assembly" "PCB" (at 335.28 210.82 0) (effects (font (size 1.27 1.27)) (hide yes))))
(wire (pts (xy 327.65999999999997 210.82) (xy 322.58 210.82)) (stroke (width 0) (type default)))
(global_label "LCD_PCLK" (shape bidirectional) (at 322.58 210.82 0) (effects (font (size 1.016 1.016)) (justify right)) (property "Intersheetrefs" "${INTERSHEET_REFS}" (at 322.58 210.82 0) (effects (font (size 1 1)) (hide yes))))
(symbol (lib_id "DisplayAdapter:TP") (at 45.72 231.14 0) (unit 1) (in_bom no) (on_board yes) (dnp no)(property "Reference" "TP4" (at 45.72 224.6 0) (effects (font (size 1.27 1.27))))(property "Value" "Probe pad" (at 45.72 226.6 0) (effects (font (size 1.016 1.016))))(property "Footprint" "DisplayAdapter:TestPoint_1.0mm" (at 45.72 231.14 0) (effects (font (size 1.27 1.27)) (hide yes)))(property "Manufacturer" "PCB" (at 45.72 231.14 0) (effects (font (size 1.27 1.27)) (hide yes)))(property "MPN" "PCB copper feature" (at 45.72 231.14 0) (effects (font (size 1.27 1.27)) (hide yes)))(property "Assembly" "PCB" (at 45.72 231.14 0) (effects (font (size 1.27 1.27)) (hide yes))))
(wire (pts (xy 38.1 231.14) (xy 33.02 231.14)) (stroke (width 0) (type default)))
(global_label "GND" (shape bidirectional) (at 33.02 231.14 0) (effects (font (size 1.016 1.016)) (justify right)) (property "Intersheetrefs" "${INTERSHEET_REFS}" (at 33.02 231.14 0) (effects (font (size 1 1)) (hide yes))))
(symbol (lib_id "DisplayAdapter:TP") (at 142.24 231.14 0) (unit 1) (in_bom no) (on_board yes) (dnp no)(property "Reference" "TP5" (at 142.24 224.6 0) (effects (font (size 1.27 1.27))))(property "Value" "Probe pad" (at 142.24 226.6 0) (effects (font (size 1.016 1.016))))(property "Footprint" "DisplayAdapter:TestPoint_1.0mm" (at 142.24 231.14 0) (effects (font (size 1.27 1.27)) (hide yes)))(property "Manufacturer" "PCB" (at 142.24 231.14 0) (effects (font (size 1.27 1.27)) (hide yes)))(property "MPN" "PCB copper feature" (at 142.24 231.14 0) (effects (font (size 1.27 1.27)) (hide yes)))(property "Assembly" "PCB" (at 142.24 231.14 0) (effects (font (size 1.27 1.27)) (hide yes))))
(wire (pts (xy 134.62 231.14) (xy 129.54 231.14)) (stroke (width 0) (type default)))
(global_label "LCD_SDA" (shape bidirectional) (at 129.54 231.14 0) (effects (font (size 1.016 1.016)) (justify right)) (property "Intersheetrefs" "${INTERSHEET_REFS}" (at 129.54 231.14 0) (effects (font (size 1 1)) (hide yes))))
(symbol (lib_id "DisplayAdapter:TP") (at 238.76 231.14 0) (unit 1) (in_bom no) (on_board yes) (dnp no)(property "Reference" "TP6" (at 238.76 224.6 0) (effects (font (size 1.27 1.27))))(property "Value" "Probe pad" (at 238.76 226.6 0) (effects (font (size 1.016 1.016))))(property "Footprint" "DisplayAdapter:TestPoint_1.0mm" (at 238.76 231.14 0) (effects (font (size 1.27 1.27)) (hide yes)))(property "Manufacturer" "PCB" (at 238.76 231.14 0) (effects (font (size 1.27 1.27)) (hide yes)))(property "MPN" "PCB copper feature" (at 238.76 231.14 0) (effects (font (size 1.27 1.27)) (hide yes)))(property "Assembly" "PCB" (at 238.76 231.14 0) (effects (font (size 1.27 1.27)) (hide yes))))
(wire (pts (xy 231.14 231.14) (xy 226.05999999999997 231.14)) (stroke (width 0) (type default)))
(global_label "LCD_SCL" (shape bidirectional) (at 226.05999999999997 231.14 0) (effects (font (size 1.016 1.016)) (justify right)) (property "Intersheetrefs" "${INTERSHEET_REFS}" (at 226.05999999999997 231.14 0) (effects (font (size 1 1)) (hide yes))))
(symbol (lib_id "DisplayAdapter:TP") (at 335.28 231.14 0) (unit 1) (in_bom no) (on_board yes) (dnp no)(property "Reference" "TP8" (at 335.28 224.6 0) (effects (font (size 1.27 1.27))))(property "Value" "Probe pad" (at 335.28 226.6 0) (effects (font (size 1.016 1.016))))(property "Footprint" "DisplayAdapter:TestPoint_1.0mm" (at 335.28 231.14 0) (effects (font (size 1.27 1.27)) (hide yes)))(property "Manufacturer" "PCB" (at 335.28 231.14 0) (effects (font (size 1.27 1.27)) (hide yes)))(property "MPN" "PCB copper feature" (at 335.28 231.14 0) (effects (font (size 1.27 1.27)) (hide yes)))(property "Assembly" "PCB" (at 335.28 231.14 0) (effects (font (size 1.27 1.27)) (hide yes))))
(wire (pts (xy 327.65999999999997 231.14) (xy 322.58 231.14)) (stroke (width 0) (type default)))
(global_label "+3V3_BKL" (shape bidirectional) (at 322.58 231.14 0) (effects (font (size 1.016 1.016)) (justify right)) (property "Intersheetrefs" "${INTERSHEET_REFS}" (at 322.58 231.14 0) (effects (font (size 1 1)) (hide yes))))
(text "U1: 24V from ribbon -> BACKLIGHT 3.3V / 2A. Never join panel 3.3V to GIGA 3.3V. Module is hand soldered; trim leads." (at 20.32 22.86 0) (effects (font (size 1.27 1.27)) (justify left))))
